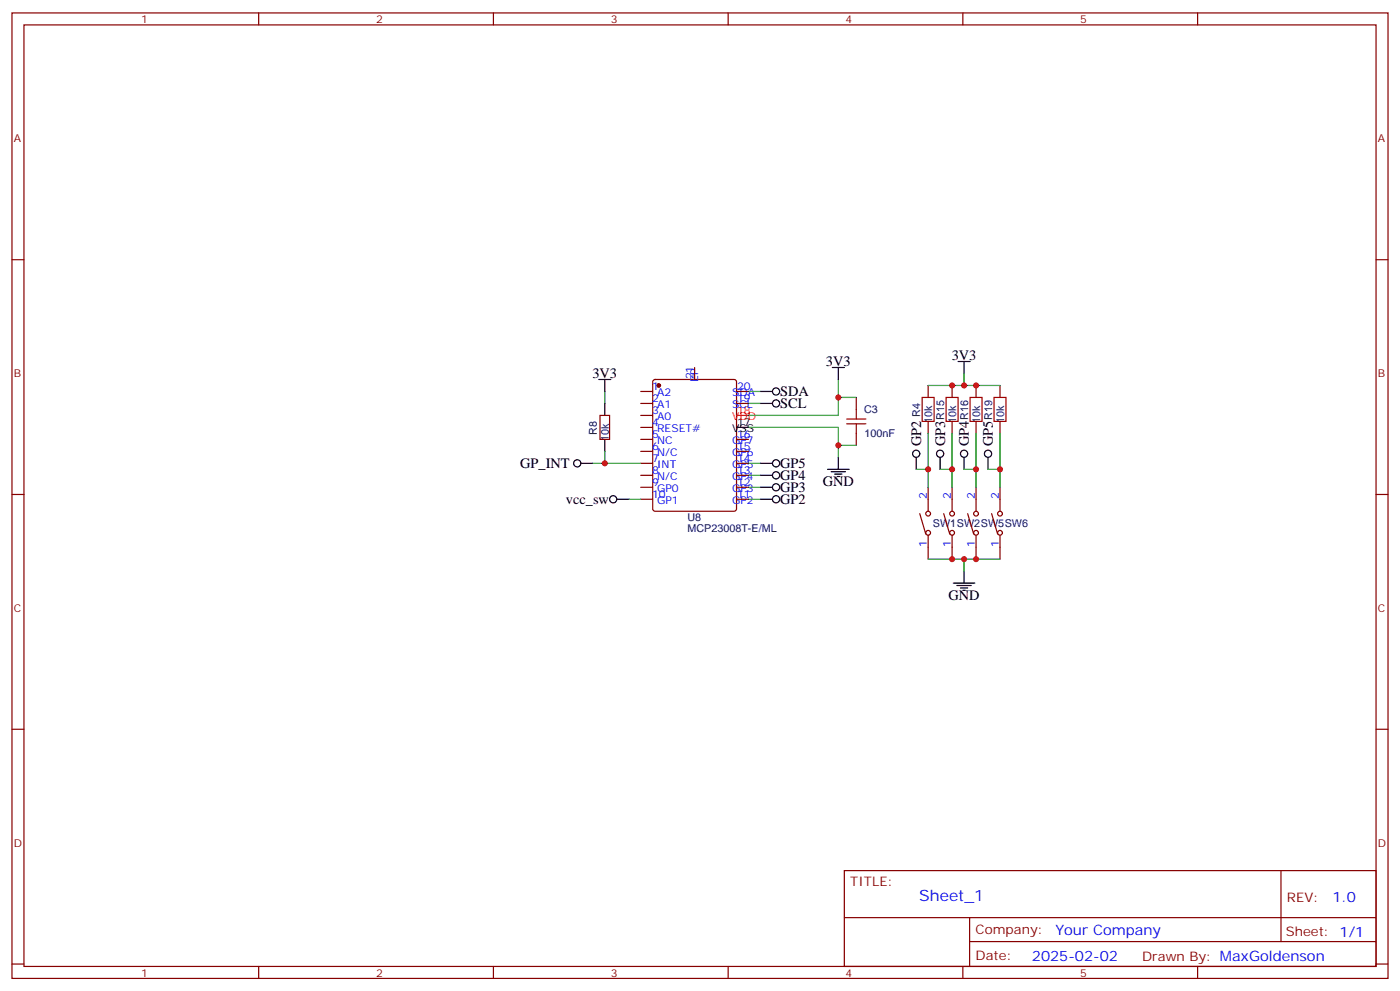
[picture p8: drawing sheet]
<svg xmlns="http://www.w3.org/2000/svg" width="412mm" height="292mm" viewBox="0 0 412 292" stroke-linecap="round" stroke-linejoin="round" font-family="sans-serif">
<g fill="none" stroke="#870000" stroke-width=".35">
<path d="M3.5 3.8h405.4v284.3h-405.4zM7.1 7.3h398.2v277.3h-398.2zM76.2 3.8v3.5M145.3 3.8v3.5M214.5 3.8v3.5M283.6 3.8v3.5M352.8 3.8v3.5M3.5 76.5h3.6M405.3 76.5h3.6M188.7 115.3h3.6M188.7 118.8h3.6M192.5 112l.5-.2h23.3l.6 .4 .1 37.7-.5 .6-23.5 .1-.7-.5v-37.6z"/>
<path d="M204.6 108.2v3.6M217 115.3h3.5M217 118.8h3.5M252.2 117.1v3.5M273.4 113.5v3.6M280.5 113.5v3.6M287.5 113.5v3.6M294.6 113.5v3.6M176.7 122.3h2.9v7.1h-2.9zM188.7 122.3h3.6M188.7 125.9h3.6M188.7 129.4h3.6"/>
<path d="M188.7 132.9h3.6M188.7 136.5h3.6M188.7 140h3.6M217 129.4h3.5M217 132.9h3.5M217 136.5h3.5M217 140h3.5M252.2 127.6v3.6M273.4 124.1v3.5M280.5 124.1v3.5M287.5 124.1v3.5M294.6 124.1v3.5"/>
<path d="M3.5 145.6h3.6M188.7 143.5h3.6M188.7 147h3.6M217 143.5h3.5M217 147h3.5M270.9 151.3l1.8 6M273.4 143.5v7.1M273.4 157.6v7.1M278 151.3l1.8 6M280.5 143.5v7.1M280.5 157.6v7.1M285 151.3l1.8 6"/>
<path d="M287.5 143.5v7.1M287.5 157.6v7.1M292.1 151.3l1.8 6M294.6 143.5v7.1M294.6 157.6v7.1M405.3 145.6h3.6M3.5 214.8h3.6M405.3 214.8h3.6M248.7 256.4h156.6v28.2h-156.6zM377.3 256.4v20.9M248.7 270.2h156.5M285.6 277.3h119.6"/>
<path d="M285.6 270.2v14.2M3.5 283.9h3.6M76.2 284.6v3.5M145.3 284.6v3.5M214.5 284.6v3.5M283.6 284.6v3.5M352.8 284.6v3.5M405.3 283.9h3.6"/>
<circle cx="273.4" cy="151.3" r=".71"/>
<circle cx="273.4" cy="156.9" r=".71"/>
<circle cx="280.5" cy="151.3" r=".71"/>
<circle cx="280.5" cy="156.9" r=".71"/>
<circle cx="287.5" cy="151.3" r=".71"/>
<circle cx="287.5" cy="156.9" r=".71"/>
<circle cx="294.6" cy="151.3" r=".71"/>
<circle cx="294.6" cy="156.9" r=".71"/>
</g>
<circle cx="194" cy="113.5" r=".53" fill="#870000" stroke="#870000" stroke-width=".35"/>
<g fill="none" stroke="#000" stroke-width=".35">
<path d="M176.4 111.8h3.5M178.2 111.8v3.5M178.2 118.8v3.5M224 118.8h3.5M224 115.3h3.5M245.2 108.2h3.5M246.9 108.2v3.6M282.2 106.5h3.6M284 106.5v3.5M171.1 136.5h3.5M178.2 129.4v3.5M217 125.9h3.5"/>
<path d="M224 136.5h3.5M224 140h3.5M243.8 138.2h6.3M244.8 138.9h4.3M245.9 139.6h2.1M246.9 134.7v3.5M269.9 134.7v3.5M276.9 134.7v3.5M284 134.7v3.5M291 134.7v3.5M181.7 147h3.5M224 147h3.5"/>
<path d="M224 143.5h3.5M246.6 140.3h.7M280.8 171.7h6.4M281.9 172.4h4.2M282.9 173.1h2.1M283.6 173.8h.7M284 168.2v3.5"/>
<circle cx="228.6" cy="118.8" r="1.06"/>
<circle cx="228.6" cy="115.3" r="1.06"/>
<circle cx="170" cy="136.5" r="1.06"/>
<circle cx="228.6" cy="136.5" r="1.06"/>
<circle cx="228.6" cy="140" r="1.06"/>
<circle cx="269.9" cy="133.6" r="1.06"/>
<circle cx="276.9" cy="133.6" r="1.06"/>
<circle cx="284" cy="133.6" r="1.06"/>
<circle cx="291" cy="133.6" r="1.06"/>
<circle cx="180.6" cy="147" r="1.06"/>
<circle cx="228.6" cy="143.5" r="1.06"/>
<circle cx="228.6" cy="147" r="1.06"/>
</g>
<path d="M217 122.3h3.5" fill="none" stroke="#f00" stroke-width=".35"/>
<g fill="none" stroke="#008700" stroke-width=".35">
<path d="M178.2 115.3v3.5M220.5 115.3h3.5M220.5 118.8h3.5M246.9 111.8v10.5h-26.4M246.9 117.1h5.3M273.4 113.5h21.2M284 110v3.5M174.6 136.5h14.1M178.2 132.9v3.6M220.5 125.9h26.4v8.8M220.5 136.5h3.5M220.5 140h3.5"/>
<path d="M246.9 131.2h5.3M269.9 138.2h3.5M273.4 127.6v15.9M276.9 138.2h3.6M280.5 127.6v15.9M284 138.2h3.5M287.5 127.6v15.9M291 138.2h3.6M294.6 127.6v15.9M185.2 147h3.5M220.5 147h3.5M220.5 143.5h3.5"/>
<path d="M273.4 164.7h10.6v3.5M284 164.7h10.6"/>
</g>
<path d="M271.6 117.1h3.6v7h-3.6zM278.7 117.1h3.5v7h-3.5zM285.8 117.1h3.5v7h-3.5zM292.8 117.1h3.5v7h-3.5zM249.4 124.8h5.7M249.4 123.4h5.7M252.2 120.6v2.8M252.2 124.8v2.8" fill="none" stroke="#a10000" stroke-width=".35"/>
<g fill="#c00">
<circle cx="280.5" cy="113.5" r=".88"/>
<circle cx="287.5" cy="113.5" r=".88"/>
<circle cx="284" cy="113.5" r=".88"/>
<circle cx="273.4" cy="138.2" r=".88"/>
<circle cx="280.5" cy="138.2" r=".88"/>
<circle cx="287.5" cy="138.2" r=".88"/>
<circle cx="294.6" cy="138.2" r=".88"/>
<circle cx="280.5" cy="164.7" r=".88"/>
<circle cx="284" cy="164.7" r=".88"/>
<circle cx="287.5" cy="164.7" r=".88"/>
<circle cx="178.2" cy="136.5" r=".88"/>
<circle cx="246.9" cy="117.1" r=".88"/>
<circle cx="246.9" cy="131.2" r=".88"/>
</g>
<text font-size="4.6" fill="#00f" x="270.8" y="265.4">Sheet_1</text>
<g font-size="4.2">
<text x="243.3" y="107.9">3V3</text>
<text x="280.3" y="106.1">3V3</text>
<text x="174.5" y="111.4">3V3</text>
<text x="229.8" y="116.7">SDA</text>
<text x="229.8" y="120.2">SCL</text>
<text x="271.3" y="131.4" transform="rotate(-90 271.3 131.4)">GP2</text>
<text x="278.4" y="131.4" transform="rotate(-90 278.4 131.4)">GP3</text>
<text x="285.4" y="131.4" transform="rotate(-90 285.4 131.4)">GP4</text>
<text x="292.5" y="131.4" transform="rotate(-90 292.5 131.4)">GP5</text>
<text x="153.2" y="137.9">GP_INT</text>
<text x="229.8" y="137.9">GP5</text>
<text x="229.8" y="141.4">GP4</text>
<text x="242.4" y="143.2">GND</text>
<text x="166.7" y="148.5">vcc_sw</text>
<text x="229.8" y="148.4">GP2</text>
<text x="229.8" y="144.9">GP3</text>
<text x="279.4" y="176.7">GND</text>
</g>
<g font-size="4.2" fill="#00f">
<text x="392.5" y="265.7">1.0</text>
<text x="310.9" y="275.2">Your Company</text>
<text x="304" y="283">2025-02-02</text>
</g>
<g font-size="3.9" fill="#800">
<text x="250.5" y="261">TITLE:</text>
<text x="379.1" y="265.7">REV:</text>
<text x="287.4" y="275.2">Company:</text>
<text x="378.7" y="275.8">Sheet: 1/1</text>
<text x="287.4" y="282.9">Date:</text>
<text x="336.4" y="282.9">Drawn By: MaxGoldenson</text>
</g>
<g font-size="3.2" fill="#800">
<text x="41.6" y="6.8">1</text>
<text x="110.8" y="6.8">2</text>
<text x="179.9" y="6.8">3</text>
<text x="249.1" y="6.8">4</text>
<text x="318.2" y="6.8">5</text>
<text x="4.1" y="41.9">A</text>
<text x="405.9" y="41.9">A</text>
<text x="4.1" y="111.1">B</text>
<text x="405.9" y="111.1">B</text>
<text x="4.1" y="180.2">C</text>
<text x="405.9" y="180.2">C</text>
<text x="4.1" y="249.3">D</text>
<text x="405.9" y="249.3">D</text>
<text x="41.6" y="287.6">1</text>
<text x="110.8" y="287.6">2</text>
<text x="179.9" y="287.6">3</text>
<text x="249.1" y="287.6">4</text>
<text x="318.2" y="287.6">5</text>
</g>
<g font-size="3.2" fill="#00f">
<text x="204.3" y="111.8" transform="rotate(-90 204.3 111.8)">21</text>
<text x="205.7" y="112.5" transform="rotate(-90 205.7 112.5)">EP</text>
<text x="192.1" y="114.9">1</text>
<text x="192.1" y="118.5">2</text>
<text x="193.6" y="116.7">A2</text>
<text x="215.7" y="116.7">SDA</text>
<text x="217.1" y="118.5">19</text>
<text x="217.1" y="114.9">20</text>
<text x="192.1" y="122">3</text>
<text x="192.1" y="125.5">4</text>
<text x="193.6" y="120.2">A1</text>
<text x="193.6" y="123.8">A0</text>
<text x="215.7" y="120.2">SCL</text>
<text x="192.1" y="129">5</text>
<text x="193.6" y="127.3">RESET#</text>
<text x="193.6" y="130.8">NC</text>
<text x="215.7" y="130.8">GP7</text>
<text x="217.1" y="129">16</text>
<text x="192.1" y="132.6">6</text>
<text x="192.1" y="136.1">7</text>
<text x="193.6" y="134.3">N/C</text>
<text x="193.6" y="137.9">INT</text>
<text x="215.7" y="137.9">GP5</text>
<text x="215.7" y="134.3">GP6</text>
<text x="217.1" y="136.1">14</text>
<text x="217.1" y="132.6">15</text>
<text x="192.1" y="139.6">8</text>
<text x="192.1" y="143.2">9</text>
<text x="193.6" y="141.4">N/C</text>
<text x="215.7" y="141.4">GP4</text>
<text x="217.1" y="143.2">12</text>
<text x="217.1" y="139.6">13</text>
<text x="192.1" y="146.7">10</text>
<text x="193.6" y="144.9">GP0</text>
<text x="193.6" y="148.4">GP1</text>
<text x="215.7" y="148.4">GP2</text>
<text x="215.7" y="144.9">GP3</text>
<text x="217.1" y="146.7">11</text>
<text x="273" y="147" transform="rotate(-90 273 147)">2</text>
<text x="280.1" y="147" transform="rotate(-90 280.1 147)">2</text>
<text x="287.2" y="147" transform="rotate(-90 287.2 147)">2</text>
<text x="294.2" y="147" transform="rotate(-90 294.2 147)">2</text>
<text x="273" y="161.1" transform="rotate(-90 273 161.1)">1</text>
<text x="280.1" y="161.1" transform="rotate(-90 280.1 161.1)">1</text>
<text x="287.2" y="161.1" transform="rotate(-90 287.2 161.1)">1</text>
<text x="294.2" y="161.1" transform="rotate(-90 294.2 161.1)">1</text>
</g>
<g font-size="3.2" fill="#f00">
<text x="215.7" y="123.8">VDD</text>
<text x="217.1" y="122">18</text>
</g>
<g font-size="3.2">
<text x="217.1" y="125.5">17</text>
<text x="215.7" y="127.3">VSS</text>
</g>
<g font-size="3.2" fill="#000080">
<text x="254.5" y="121.7">C3</text>
<text x="271" y="122.7" transform="rotate(-90 271 122.7)">R4</text>
<text x="274.6" y="124.5" transform="rotate(-90 274.6 124.5)">10k</text>
<text x="278.1" y="123.6" transform="rotate(-90 278.1 123.6)">R15</text>
<text x="281.6" y="124.5" transform="rotate(-90 281.6 124.5)">10k</text>
<text x="285.2" y="123.6" transform="rotate(-90 285.2 123.6)">R16</text>
<text x="288.7" y="124.5" transform="rotate(-90 288.7 124.5)">10k</text>
<text x="292.2" y="123.6" transform="rotate(-90 292.2 123.6)">R19</text>
<text x="295.7" y="124.5" transform="rotate(-90 295.7 124.5)">10k</text>
<text x="175.8" y="128" transform="rotate(-90 175.8 128)">R8</text>
<text x="179.3" y="129.8" transform="rotate(-90 179.3 129.8)">10k</text>
<text x="254.6" y="128.8">100nF</text>
<text x="202.5" y="153.6">U8</text>
<text x="274.8" y="155.3">SW1SW2SW5SW6</text>
<text x="202.5" y="156.8">MCP23008T-E/ML</text>
</g>
</svg>
